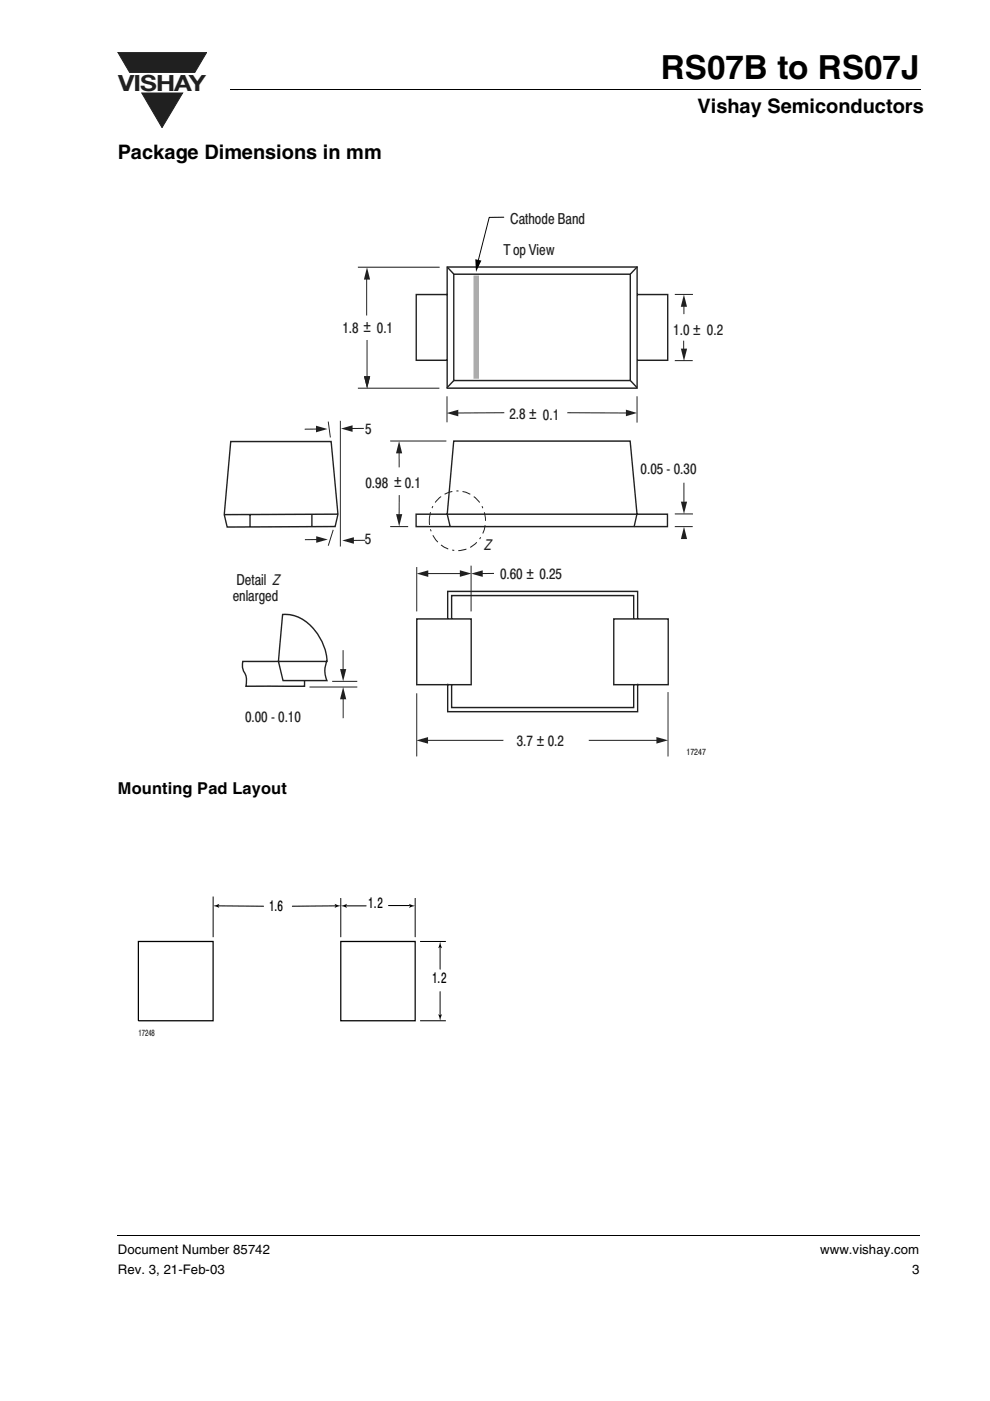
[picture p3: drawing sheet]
<svg xmlns="http://www.w3.org/2000/svg" width="210mm" height="297mm" viewBox="0 0 210 297" stroke-linecap="round" stroke-linejoin="round" font-family="sans-serif">
<path d="M25 11.1h18.8l-2.5 4.3h-13.8z" fill="#231f20"/>
<path d="M25 11.1h18.8l-2.5 4.3h-13.8z" fill="none" stroke="#231f20" stroke-width=".21"/>
<path d="M30.1 19.7h8.6l-4.3 7.4z" fill="#231f20"/>
<path d="M30.1 19.7h8.6l-4.3 7.4z" fill="none" stroke="#231f20" stroke-width=".21"/>
<path d="M48.9 18.9v.1zM24.9 261.9l.1 .2z" fill="#000"/>
<path d="M48.9 19h146.3M25 262h170.1" fill="none" stroke="#000" stroke-width=".21"/>
<g fill="#fff">
<path d="M25 37.3h170v128h-170z"/>
<path d="M25 37.3h158v128h-158z"/>
</g>
<path d="M94.8 56.6h40.3v25.7h-40.3zM96.2 58.1h37.4v22.6h-37.4zM94.8 62.4h-6.5v14h6.5M135.1 62.4h6.5v14h-6.5M48.9 93.6h21.3l1.5 15.4-.6 2.6-22.9 .1-.7-2.6zM53 109v2.6M66.1 109v2.6M71.7 109l-24.2 .1M88.2 109h53.3v2.7h-53.3zM95.4 111.7l-.6-2.7 1.4-15.5h37.4l1.5 15.4-.7 2.8" fill="none" stroke="#231f20" stroke-width=".3"/>
<path d="M143.1 62.4h3.8M143.1 76.5h3.8" fill="none" stroke="#231f20" stroke-width=".21"/>
<path d="M145 64.4v2.2z" fill="#231f20" stroke="#231f20" stroke-width=".21"/>
<g fill="#231f20">
<path d="M144.4 73.9h1.3l-.7 2.6z"/>
<path d="M145 62.4l.7 2.6h-1.4z"/>
</g>
<path d="M143.1 109h3.8M143.1 111.7h3.8" fill="none" stroke="#231f20" stroke-width=".21"/>
<path d="M145 102.4v4.4z" fill="#231f20" stroke="#231f20" stroke-width=".21"/>
<path d="M144.4 106.4h1.3l-.7 2.6z" fill="#231f20"/>
<path d="M145 112.8v1z" fill="#231f20" stroke="#231f20" stroke-width=".21"/>
<path d="M145 111.7l.7 2.6h-1.3z" fill="#231f20"/>
<path d="M75.9 56.7h17.3" fill="none" stroke="#231f20" stroke-width=".21"/>
<path d="M77.8 56.7l.7 2.6h-1.3z" fill="#231f20"/>
<path d="M75.9 82.3h17.3" fill="none" stroke="#231f20" stroke-width=".21"/>
<path d="M77.8 72.1v8.1z" fill="#231f20" stroke="#231f20" stroke-width=".21"/>
<path d="M77.2 79.8h1.3l-.7 2.6z" fill="#231f20"/>
<path d="M82.7 93.5h11.9" fill="none" stroke="#231f20" stroke-width=".21"/>
<g fill="#231f20" stroke="#231f20" stroke-width=".21">
<path d="M84.6 105v4.5z"/>
<path d="M84.6 95.6v3.5z"/>
</g>
<g fill="#231f20">
<path d="M84 109h1.3l-.7 2.6z"/>
<path d="M84.6 93.5l.7 2.6h-1.3z"/>
</g>
<path d="M94.8 84v5.5M82.7 111.6h3.8" fill="none" stroke="#231f20" stroke-width=".21"/>
<path d="M96.7 87.6l10.2-.1z" fill="#231f20" stroke="#231f20" stroke-width=".21"/>
<path d="M94.7 87.6l2.5-.7v1.4z" fill="#231f20"/>
<path d="M135.1 84v5.6" fill="none" stroke="#231f20" stroke-width=".21"/>
<path d="M120.3 87.5l12.8 .1z" fill="#231f20" stroke="#231f20" stroke-width=".21"/>
<path d="M132.7 86.9l2.4 .7-2.4 .7z" fill="#231f20"/>
<path d="M92.8 105.9a5.9 5.9 0 0 1 6.6-1.3 5.9 5.9 0 0 1 3.5 5.8 6 6 0 0 1-5.9 6.3 6 6 0 0 1-6-6.3 6.5 6.5 0 0 1 1.8-4.5z" fill="none" stroke="#231f20" stroke-width=".21" stroke-dasharray="1.8 .9 .4 .9 1.8 .9" stroke-linecap="butt"/>
<path d="M94.8 56.6l1.4 1.5M135.1 56.5l-1.5 1.6M96.2 80.7l-1.4 1.5M133.6 80.6l1.5 1.6" fill="none" stroke="#231f20" stroke-width=".3"/>
<g fill="#231f20" stroke="#231f20" stroke-width=".21">
<path d="M145 72.2v2.4z"/>
<path d="M74.3 90.9l2.8-.1z"/>
</g>
<path d="M69.6 89.4l.4 3.4M72.2 89.2v26.7" fill="none" stroke="#231f20" stroke-width=".21"/>
<path d="M72.3 90.9l2.5-.7v1.4z" fill="#231f20"/>
<path d="M64.6 91h2.8z" fill="#231f20" stroke="#231f20" stroke-width=".21"/>
<path d="M67 90.3l2.5 .7-2.5 .7z" fill="#231f20"/>
<path d="M70.7 112.3l-1.1 3.4" fill="none" stroke="#231f20" stroke-width=".21"/>
<path d="M74.6 114.6h2.8z" fill="#231f20" stroke="#231f20" stroke-width=".21"/>
<path d="M72.6 114.6l2.4-.7v1.4z" fill="#231f20"/>
<path d="M64.6 114.4h2.9z" fill="#231f20" stroke="#231f20" stroke-width=".21"/>
<path d="M67 113.7l2.5 .7-2.5 .7z" fill="#231f20"/>
<path d="M101 58.4v21.9" fill="none" stroke="#a8a9ad" stroke-width="1.2" stroke-linecap="butt"/>
<path d="M106.8 46.1h-3.1l-2.4 9.5" fill="none" stroke="#000" stroke-width=".21"/>
<path d="M100.8 55l1.3 .2-1.2 2.5z" fill="#000"/>
<path d="M59.9 130.3a8.6 8.6 0 0 1 7.8 4.8 9.4 9.4 0 0 1 1.6 5.2l-.1 .3a5 5 0 0 0 .1 3.7h-9.3l-1-4.1zM88.4 131.2h11.5v14h-11.5zM94.9 131.2v-5.8h40.3v5.8M130.1 131.2h11.6v14h-11.6zM134.4 131.1v-4.8h-38.6v4.8M69.4 140.2h-17.9a3.8 3.8 0 0 0 .6 3l.2 1.3-.2 1h12.5v-1.3M94.9 145v5.9h40.3v-5.9M134.4 145.2v4.8h-38.6v-4.7" fill="none" stroke="#231f20" stroke-width=".3"/>
<path d="M88.4 147v13.4" fill="none" stroke="#231f20" stroke-width=".21"/>
<path d="M90.3 157h16.4z" fill="#231f20" stroke="#231f20" stroke-width=".21"/>
<path d="M88.3 157l2.5-.7v1.4z" fill="#231f20"/>
<path d="M141.6 146.7v13.7" fill="none" stroke="#231f20" stroke-width=".21"/>
<path d="M124.8 157h14.8z" fill="#231f20" stroke="#231f20" stroke-width=".21"/>
<path d="M139.2 156.3l2.4 .7-2.4 .7z" fill="#231f20"/>
<path d="M88.4 120.2v9.4" fill="none" stroke="#231f20" stroke-width=".21"/>
<path d="M90.3 121.6h7.6z" fill="#231f20" stroke="#231f20" stroke-width=".21"/>
<g fill="#231f20">
<path d="M88.3 121.6l2.5-.7v1.4z"/>
<path d="M97.5 120.9l2.5 .7-2.5 .7z"/>
</g>
<path d="M99.9 119.9v9.7" fill="none" stroke="#231f20" stroke-width=".21"/>
<path d="M72.8 147.8v4.5z" fill="#231f20" stroke="#231f20" stroke-width=".21"/>
<path d="M72.8 145.7l.6 2.6h-1.3z" fill="#231f20"/>
<path d="M72.7 137.8v4.5z" fill="#231f20" stroke="#231f20" stroke-width=".21"/>
<path d="M72.1 141.9h1.3l-.6 2.6z" fill="#231f20"/>
<path d="M65.6 145.7h10.2M70.4 144.5h5.4" fill="none" stroke="#231f20" stroke-width=".21"/>
<path d="M101.9 121.6h2.8z" fill="#231f20" stroke="#231f20" stroke-width=".21"/>
<path d="M99.9 121.6l2.5-.7v1.4z" fill="#231f20"/>
<path d="M77.7 58.7v8.2z" fill="#231f20" stroke="#231f20" stroke-width=".21"/>
<g fill="#fff">
<path d="M25 172.4h170v64h-170z"/>
<path d="M25 172.4h158v64h-158z"/>
</g>
<path d="M29.3 199.6h15.9v16.8h-15.9zM72.3 199.6h15.7v16.8h-15.7z" fill="none" stroke="#000" stroke-width=".27"/>
<path d="M46.1 192.1h9.8M71.3 192.1h-9.3M73.2 192.1h4.4M82.4 192h4.4M93.3 210.3v5.2M93.3 200.5v5" fill="none" stroke="#000" stroke-width=".21"/>
<path d="M45.2 192.1l1.3-.5-.2 .5 .2 .4zM70.9 191.6l1.4 .5-1.3 .4 .2-.4zM72.3 192.1l1.3-.5-.3 .5 .3 .4zM86.7 191.6l1.3 .5-1.3 .4 .3-.4zM93.3 199.7l.4 1.3-.4-.2-.4 .2zM92.9 215l.4 .3 .4-.3-.4 1.4z" fill="#000"/>
<path d="M45.2 190.1v8.6zM72.3 190.4v8.3zM88 190.4v8.3zM89.1 199.6h5.4zM89.1 216.4h5.4z" fill="#000" stroke="#000" stroke-width=".21"/>
<text font-size="7" x="140.1" y="16.7">RS07B to RS07J</text>
<text font-size="4.7" fill="#231f20" x="25.1" y="19.2">VISHAY</text>
<g font-size="4.2">
<text x="147.9" y="23.9">Vishay Semiconductors</text>
<text x="25" y="33.8">Package Dimensions in mm</text>
</g>
<g font-size="3.9" fill="#231f20">
<text x="77" y="70.4">±</text>
<text x="146.9" y="71">±</text>
<text x="112.1" y="88.8">±</text>
<text x="83.5" y="103.2">±</text>
<text x="111.5" y="122.8">±</text>
<text x="113.7" y="158.1">±</text>
</g>
<text font-size="3.5" x="25" y="168.4">Mounting Pad Layout</text>
<g font-size="3.2" fill="#231f20">
<text x="108.2" y="47.4">Cathode Band</text>
<text x="106.8" y="54.1">Top View</text>
<text x="72.6" y="70.5">1.8</text>
<text x="79.9" y="70.5">0.1</text>
<text x="142.8" y="71">1.0</text>
<text x="149.9" y="71">0.2</text>
<text x="108" y="88.8">2.8</text>
<text x="115.1" y="89.1">0.1</text>
<text x="77.5" y="92">5</text>
<text x="135.8" y="100.4">0.05 - 0.30</text>
<text x="77.5" y="103.4">0.98</text>
<text x="85.8" y="103.4">0.1</text>
<text x="77.4" y="115.4">5</text>
<text x="102.6" y="116.6">Z</text>
<text x="50.1" y="124.1">Detail Z</text>
<text x="106" y="122.8">0.60</text>
<text x="114.4" y="122.8">0.25</text>
<text x="49.3" y="127.5">enlarged</text>
<text x="52" y="153">0.00 - 0.10</text>
<text x="109.6" y="158.1">3.7</text>
<text x="116.1" y="158.1">0.2</text>
</g>
<g font-size="3.2">
<text x="57.1" y="193.1">1.6</text>
<text x="78.1" y="192.6">1.2</text>
<text x="91.6" y="208.5">1.2</text>
</g>
<g font-size="2.8">
<text x="25" y="265.8">Document Number 85742</text>
<text x="173.9" y="265.8">www.vishay.com</text>
<text x="25" y="270.1">Rev. 3, 21-Feb-03</text>
<text x="193.4" y="270.1">3</text>
</g>
<g font-size="1.9" fill="#231f20">
<text x="145.5" y="160.1">17247</text>
<text x="29.4" y="219.6">17248</text>
</g>
</svg>
